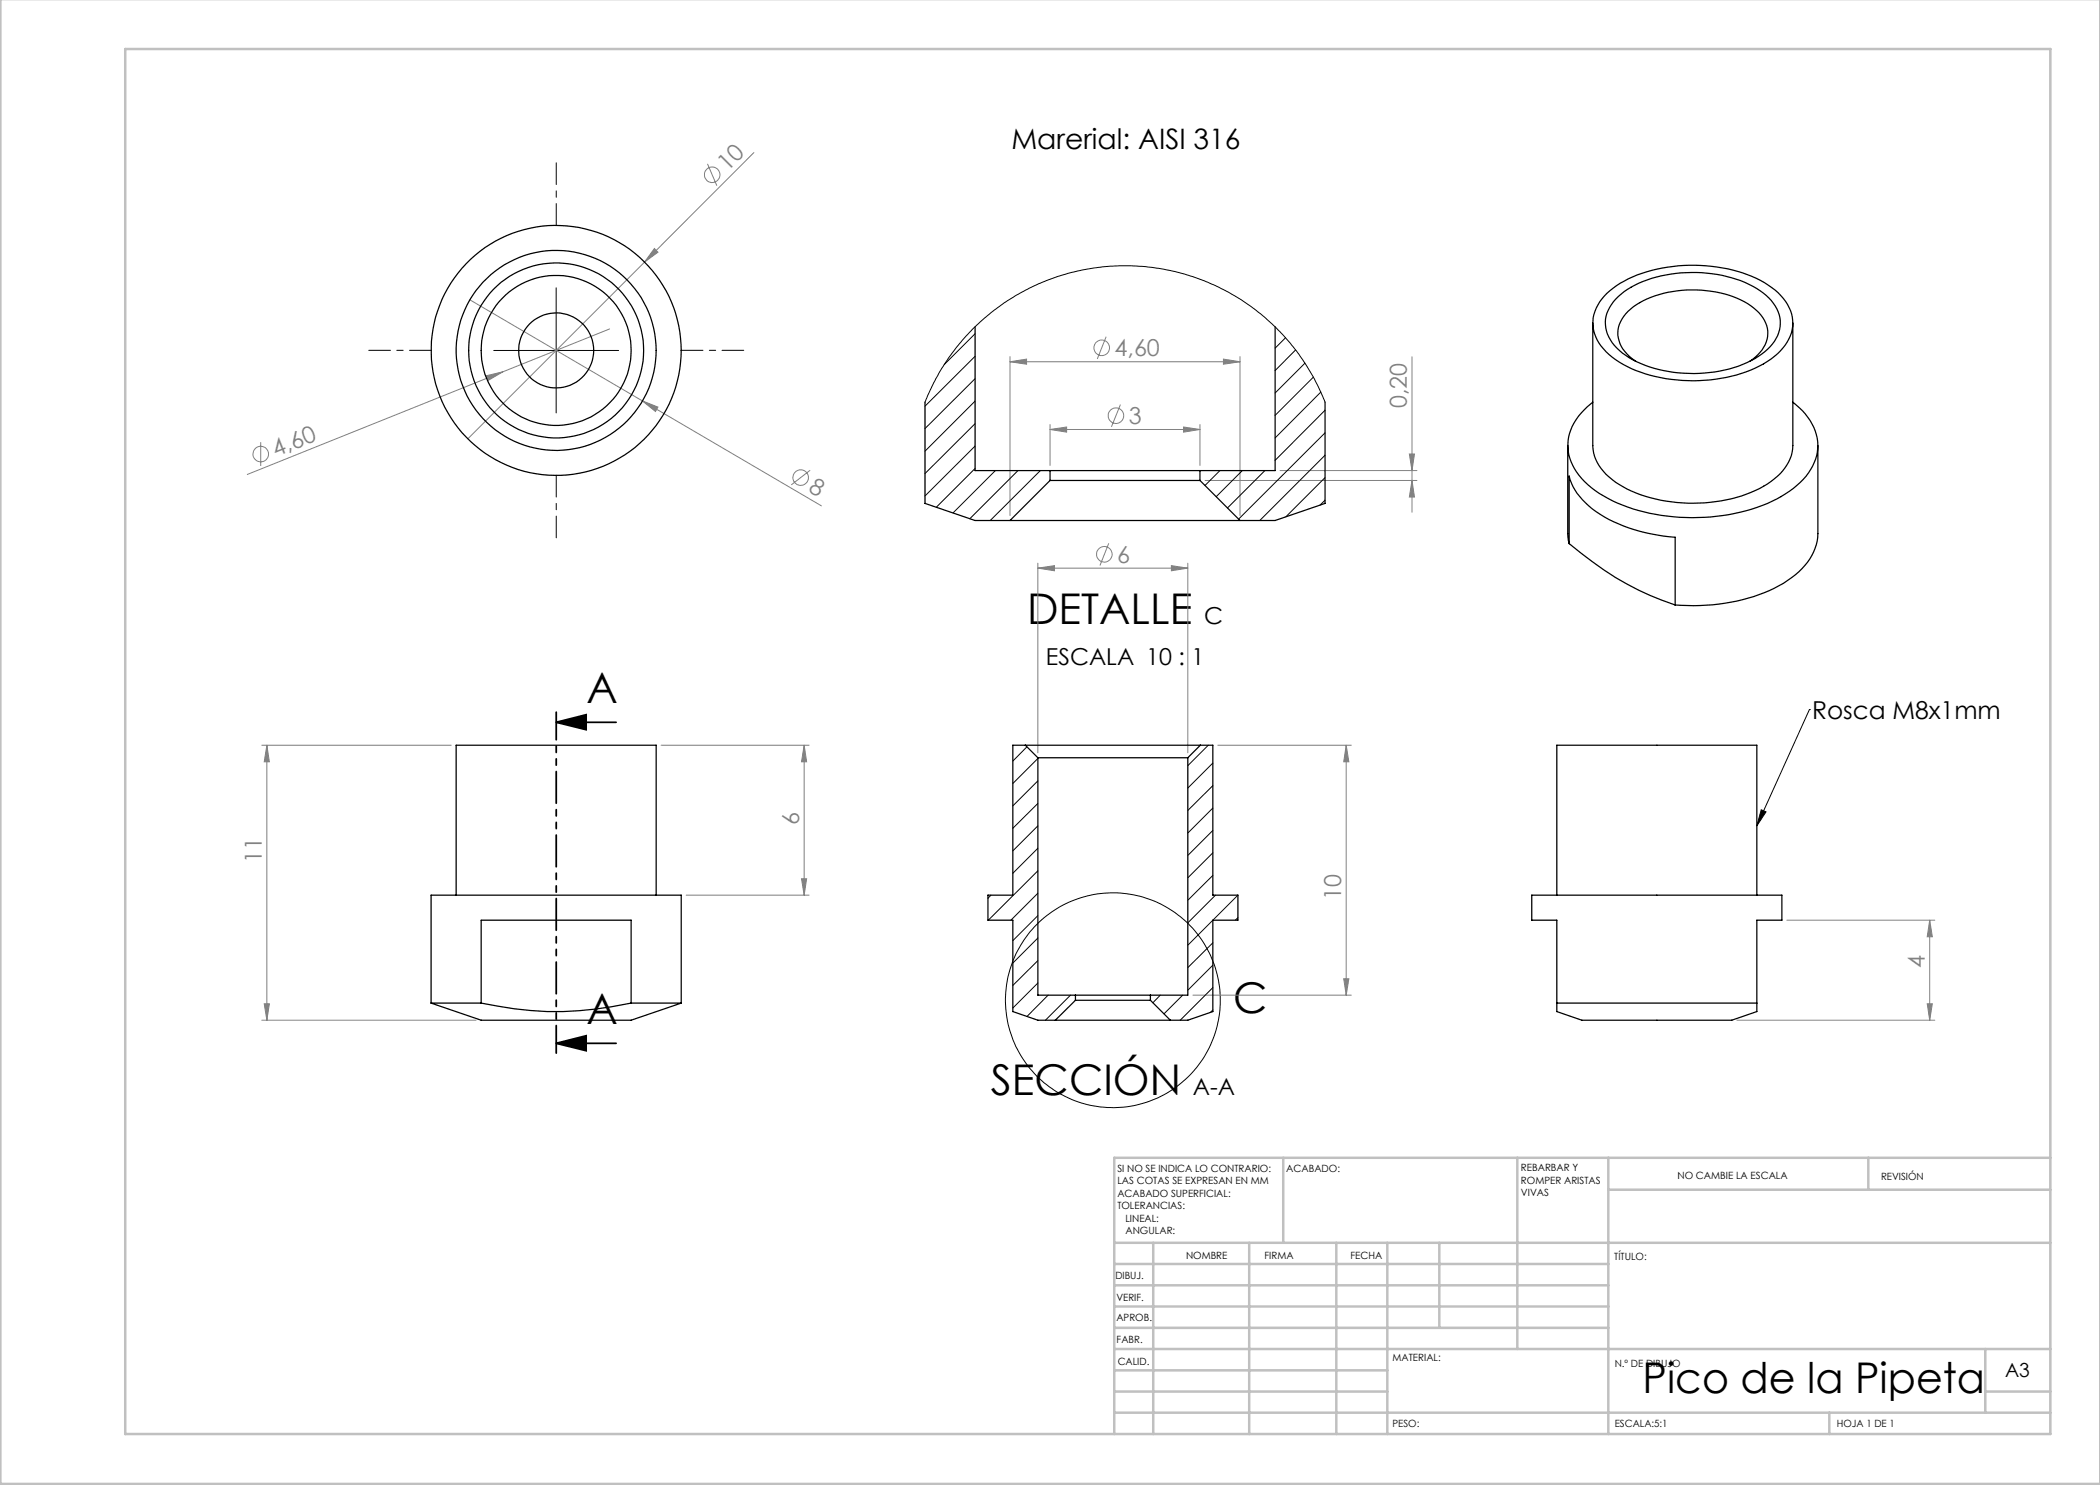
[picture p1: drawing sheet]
<svg xmlns="http://www.w3.org/2000/svg" width="420mm" height="297mm" viewBox="0 0 420 297" stroke-linecap="round" stroke-linejoin="round" font-family="sans-serif">
<g fill="none" stroke="#808080" stroke-width=".2">
<path d="M141.5 32.8l1.9 4.3M150.8 30.5l-57.2 57.3M94 60l34.5 20.2M130.9 49.7l.7 .7-2.7 2zM97.3 75.1l3.3-.7-2.9 1.7zM100.6 74.4l-51.1 20.5M121.9 65.8l-21.3 8.6M202 72.4l3.3-.6v1zM202 71.3v31.8M202 72.4h46M221.2 67.3l-1.7 4.5M244.7 71.8l3.3 .6-3.3 .4z"/>
<path d="M248 71.3v31.8M282.4 71.4v31M52.1 88.4v4.8M128.5 80.2l3.1 1.2-.5 .9zM128.5 80.2l35.8 21M162 94l-3.7 3M210 85.9l3.3-.5v1zM210 84.9v8.2M210 85.9h30M224.1 80.9l-1.8 4.5M236.7 85.4l3.3 .5-3.3 .5zM240 84.9v8.2"/>
<path d="M241 96.1h42.4M256 94.1h27.4M281.9 90.8h1l-.5 3.3zM282.4 96.1l.5 3.3h-1zM207.6 113.6l3.3-.5v1.1zM207.6 112.6v38M207.6 113.6h30M221.8 108.7l-1.8 4.4M234.3 113.1l3.3 .5-3.3 .6zM237.6 112.6v38M52.4 149h37.8M53.4 149v55"/>
<path d="M53.4 149l.5 3.4h-1.1zM132.2 149h29.6M160.8 149v30M160.8 149l.5 3.4h-1zM243.6 149h26.7M269.2 149l.6 3.4h-1.1zM269.2 149v50M137.2 179h24.6M160.3 175.8h1l-.5 3.2zM238.6 199h31.7M268.7 195.8h1.1l-.6 3.2zM357.4 184h29.6"/>
<path d="M385.9 184v20M385.9 184l.6 3.4h-1.1zM52.4 204h42.8M52.8 200.8h1.1l-.5 3.2zM347.4 204h39.6M385.4 200.8h1.1l-.6 3.2z"/>
<circle cx="142.4" cy="34.9" r="1.56"/>
<circle cx="220.3" cy="69.6" r="1.55"/>
<circle cx="52.2" cy="90.8" r="1.54"/>
<circle cx="160.1" cy="95.5" r="1.56"/>
<circle cx="223.2" cy="83.1" r="1.55"/>
<circle cx="220.9" cy="110.9" r="1.55"/>
</g>
<g fill="none" stroke="#000" stroke-width=".2">
<path d="M111.2 57.6v25M98.7 70.1h25M361.9 141.9h.1M361.9 141.9l-10.5 23.3M352.2 162l1 .4-1.8 2.8z"/>
<circle cx="222.6" cy="200" r="21.5"/>
</g>
<path d="M111.2 144.5l6-1.6v3zM111.2 144.5h12M111.2 208.7l6-1.6v3zM111.2 208.7h12" fill="none" stroke="#000" stroke-width=".35"/>
<path d="M111.2 45.1v-12.5M86.2 70.1h-12.5M136.2 70.1h12.5M111.2 95.1v12.5" fill="none" stroke="#000" stroke-width=".2" stroke-dasharray="15.2 1.3 1.3 1.3" stroke-dashoffset="10.9"/>
<path d="M111.2 142.4v68.2" fill="none" stroke="#000" stroke-width=".35" stroke-dasharray="6.3 1.3 1.3 1.3 1.3 1.3" stroke-dashoffset=".8"/>
<g fill="none" stroke="#c0c0c0" stroke-width=".5">
<path d="M.1 -.1v296.9h419.9M25 9.8h385.1v277h-385.1zM256.6 231.6v17M303.5 231.6v38.2M321.7 231.6v55.2M321.7 237.9h88.4M373.7 231.6v6.3M410.1 231.6h-187.3v55.2M222.8 248.6h187.3M222.8 257.1h98.9M222.8 252.8h98.9M230.6 248.6v38.2"/>
<path d="M249.8 248.6v38.2M267.3 248.6v38.2M277.5 248.6v38.2M287.9 248.6v17M222.8 265.6h98.9M222.8 261.3h98.9M222.8 278.3h54.7M222.8 274.1h54.7M222.8 269.8h187.3M397.1 278.3h13M397.1 269.8v12.7M222.8 282.5h187.3"/>
<path d="M365.9 282.5v4.3"/>
</g>
<g fill="#000">
<path d="M352.2 162l1 .4-1.8 2.8z"/>
<path d="M111.2 144.5l6-1.6v3zM111.2 208.7l6-1.6v3z"/>
</g>
<g fill="#808080">
<path d="M97.3 75.1l3.3-.7-2.9 1.7z"/>
<path d="M130.9 49.7l.7 .7-2.7 2z"/>
<path d="M128.5 80.2l3.1 1.2-.5 .9z"/>
<path d="M244.7 71.8l3.3 .6-3.3 .4zM202 72.4l3.3-.6v1z"/>
<path d="M210 85.9l3.3-.5v1zM236.7 85.4l3.3 .5-3.3 .5z"/>
<path d="M207.6 113.6l3.3-.5v1.1zM234.3 113.1l3.3 .5-3.3 .6z"/>
<path d="M52.8 200.8h1.1l-.5 3.2zM53.4 149l.5 3.4h-1.1zM160.3 175.8h1l-.5 3.2zM160.8 149l.5 3.4h-1zM385.4 200.8h1.1l-.6 3.2zM385.9 184l.6 3.4h-1.1zM282.4 96.1l.5 3.3h-1zM281.9 90.8h1l-.5 3.3z"/>
<path d="M269.2 149l.6 3.4h-1.1zM268.7 195.8h1.1l-.6 3.2z"/>
</g>
<g fill="none" stroke="#000" stroke-width=".25">
<path d="M321.3 58.7a23 23 0 0 1 13.3-5.4 30.7 30.7 0 0 1 18.3 3.2 10.4 10.4 0 0 1 5.6 7.5 8.8 8.8 0 0 1-4.3 7.8 28.8 28.8 0 0 1-18.8 4.2 23.1 23.1 0 0 1-14.2-5.7 7.5 7.5 0 0 1-.4-11zM323.1 59.9a19.3 19.3 0 0 1 12.1-5.2 25.1 25.1 0 0 1 17.4 3.9 7.1 7.1 0 0 1 2.9 8.5 12.4 12.4 0 0 1-7 5.8 27.6 27.6 0 0 1-22.7-1.4 8.6 8.6 0 0 1-4.7-7.1 7.3 7.3 0 0 1 2-4.5zM195 65.4v28.7h15M255 65.4v28.7h-15M318.6 64.6v24.5a8.7 8.7 0 0 0 3.8 6.8 26.7 26.7 0 0 0 16.3 4.7 27.4 27.4 0 0 0 15.5-4.3 9.3 9.3 0 0 0 4.4-7.2v-24.5M327.1 72.2a6.5 6.5 0 0 1-3.4-6.8 9.3 9.3 0 0 1 5.7-5.6 23.6 23.6 0 0 1 20.1 .9 7.7 7.7 0 0 1 4.1 5.5 7 7 0 0 1-3.6 6M185 80.4v20.3l10 3.4h7M210 96.1h30M210 94.1h30M210 94.1v2M210 96.1l-8 8M240 94.1v2"/>
<path d="M240 96.1l8 8M265 80.4v20.3l-10 3.4h-7M313.5 89.1v17.6l.3 2M318.6 80.4a11.5 11.5 0 0 0-5 8.4 10.8 10.8 0 0 0 4.7 8.7 32.4 32.4 0 0 0 18.9 6 37.2 37.2 0 0 0 19-4.2 14 14 0 0 0 7.1-8.1 9.8 9.8 0 0 0-3.4-9.6l-1.3-1.2M363.6 89.1v17.6a11.3 11.3 0 0 1-5.3 8.8 32.6 32.6 0 0 1-18.3 5.6l-5-.1M202 104.1h46M313.8 108.7v-13.5a13.8 13.8 0 0 0 7.1 8.2 33.8 33.8 0 0 0 14.1 4.1v13.5M313.8 108.7a61.6 61.6 0 0 0 21.2 12.3M205.1 149h35M205.1 149h-2.5v30h-5v5h5v18.3l5 1.7h3.5M205.1 149l2.5 2.5M207.6 151.5h30"/>
<path d="M207.6 151.5v47.5h7.5M237.6 151.5v47.5h-7.5M240.1 149h2.5v30h5v5h-5v18.3l-5 1.7h-3.5M240.1 149l-2.5 2.5M91.2 179v-30h40v30M311.4 179v-30h40v30M215.1 199h15M215.1 199v1.1M230.1 199v1.1M86.2 200.6h10M86.2 200.6v-21.6h50v21.6M86.2 200.6l10 3.4h30l10-3.4"/>
<path d="M96.2 200.6v-16.6h30v16.6M96.2 200.6a66.3 66.3 0 0 0 30 0M126.2 200.6h10M211.1 204h23M215.1 200.1h15M215.1 200.1l-4 3.9M230.1 200.1l4 3.9M311.4 200.6v-16.6h-5v-5h50v5h-5v16.6M311.4 200.6h40M311.4 200.6v1.7l5 1.7h30l5-1.7v-1.7"/>
<circle cx="111.2" cy="70.1" r="17.5"/>
<circle cx="111.2" cy="70.1" r="20"/>
<circle cx="111.2" cy="70.1" r="15"/>
<circle cx="111.2" cy="70.1" r="25"/>
<circle cx="111.2" cy="70.1" r="7.5"/>
</g>
<g fill="none" stroke="#000" stroke-width=".2">
<path d="M195 66.7l-6.2 6.2M195 71.3l-10 9.9M195 75.7l-10 10M257.1 67.6l-2.1 2M259.1 70l-4.1 4.1M261 72.6l-6 6M262.7 75.4l-7.7 7.7M264.2 78.4l-9.2 9.2M185 80.4l1.2-2.8a43 43 0 0 1 40.3-24.4 43 43 0 0 1 38.5 27.2M195 80.2l-10 10M195 84.7l-10 10M195 89.2l-10 10"/>
<path d="M195 93.7l-7.7 7.8M199.1 94.1l-8.5 8.5M203.6 94.1l-9.6 9.6M208.1 94.1l-10.1 10M244 94.1l-3 3M248.5 94.1l-5.3 5.2M253 94.1l-7.5 7.5M265 82.1l-10 10M265 86.6l-17.3 17.2M265 91l-13 13.1M265 95.5l-7.8 7.9M265 100l-1 1"/>
<path d="M205.4 149.4l-2.8 2.8M207.6 151.7l-5 5M207.6 156.2l-5 5M241.7 149l-4.1 4.1M242.6 152.6l-5 5M242.6 157.1l-5 5M198.2 179l-.6 .7M207.6 160.7l-5 5M207.6 165.2l-5 5M207.6 169.6l-5 5.1M207.6 174.2l-9.9 9.8M207.6 178.6l-5.4 5.4"/>
<path d="M242.6 161.6l-5 5M242.6 166.1l-5 5M242.6 170.6l-5 5M242.6 175.1l-5 5M243.1 179l-5.5 5.6M247.6 179l-10 10.1M207.6 187.6l-5 5M207.6 196.6l-5 5M207.6 183.1l-5 5M207.6 192.1l-5 5M209.6 199l-4.2 4.3M214.1 199l-5 5"/>
<path d="M232.1 199l-1.5 1.6M236.5 199l-3.7 3.8M242.6 188.6l-5 4.9M242.6 193l-5 5M242.6 197.5l-6.6 6.5M247.6 183.5l-.5 .5M242.6 202l-.5 .5"/>
</g>
<g font-size="8.5">
<text x="205.4" y="124.8">DETALLE</text>
<text x="117.3" y="140.7">A</text>
<text x="246.6" y="202.5">C</text>
<text x="117.3" y="204.9">A</text>
<text x="198.2" y="219.1">SECCIÓN</text>
<text x="328.5" y="278.5">Pico de la Pipeta</text>
</g>
<text font-size="5.6" x="202.3" y="29.9">Marerial: AISI 316</text>
<text font-size="4.9" x="362.4" y="143.8">Rosca M8x1mm</text>
<g font-size="4.7" fill="#808080">
<text x="145.5" y="34.3" transform="rotate(-45 145.5 34.3)">10</text>
<text x="222.9" y="71.3">4,60</text>
<text x="281.4" y="81.7" transform="rotate(-90 281.4 81.7)">0,20</text>
<text x="225.8" y="84.8">3</text>
<text x="55.2" y="91.4" transform="rotate(-22 55.2 91.4)">4,60</text>
<text x="161.5" y="98.3" transform="rotate(30 161.5 98.3)">8</text>
<text x="223.5" y="112.6">6</text>
<text x="159.8" y="165" transform="rotate(-90 159.8 165)">6</text>
<text x="52.4" y="172.6" transform="rotate(-90 52.4 172.6)">11</text>
<text x="268.3" y="179.9" transform="rotate(-90 268.3 179.9)">10</text>
<text x="385" y="193.7" transform="rotate(-90 385 193.7)">4</text>
</g>
<g font-size="4.7">
<text x="240.8" y="124.8">C</text>
<text x="209.2" y="133">ESCALA 10 : 1</text>
<text x="238.6" y="219.1">A-A</text>
</g>
<text font-size="3.9" x="401" y="275.4">A3</text>
<g font-size="2">
<text x="223.5" y="234.4">SI NO SE INDICA LO CONTRARIO:</text>
<text x="223.5" y="236.9">LAS COTAS SE EXPRESAN EN MM</text>
<text x="223.5" y="239.4">ACABADO SUPERFICIAL:</text>
<text x="257.2" y="234.4">ACABADO:</text>
<text x="304.2" y="234.3">REBARBAR Y</text>
<text x="304.2" y="236.8">ROMPER ARISTAS</text>
<text x="304.2" y="239.3">VIVAS</text>
<text x="335.5" y="235.8">NO CAMBIE LA ESCALA</text>
<text x="376.2" y="236">REVISIÓN</text>
<text x="223.5" y="241.9">TOLERANCIAS:</text>
<text x="225.1" y="244.4">LINEAL:</text>
<text x="225.1" y="246.9">ANGULAR:</text>
<text x="237.2" y="251.8">NOMBRE</text>
<text x="252.9" y="251.7">FIRMA</text>
<text x="270.1" y="251.7">FECHA</text>
<text x="223.1" y="255.9">DIBUJ.</text>
<text x="322.8" y="252">TÍTULO:</text>
<text x="223.3" y="260.1">VERIF.</text>
<text x="223.3" y="264.2">APROB.</text>
<text x="223.3" y="268.6">FABR.</text>
<text x="223.5" y="272.9">CALID.</text>
<text x="278.5" y="272.3">MATERIAL:</text>
<text x="323" y="273.4">N.º DE DIBUJO</text>
<text x="278.5" y="285.3">PESO:</text>
<text x="323" y="285.4">ESCALA:5:1</text>
<text x="367.4" y="285.4">HOJA 1 DE 1</text>
</g>
</svg>
